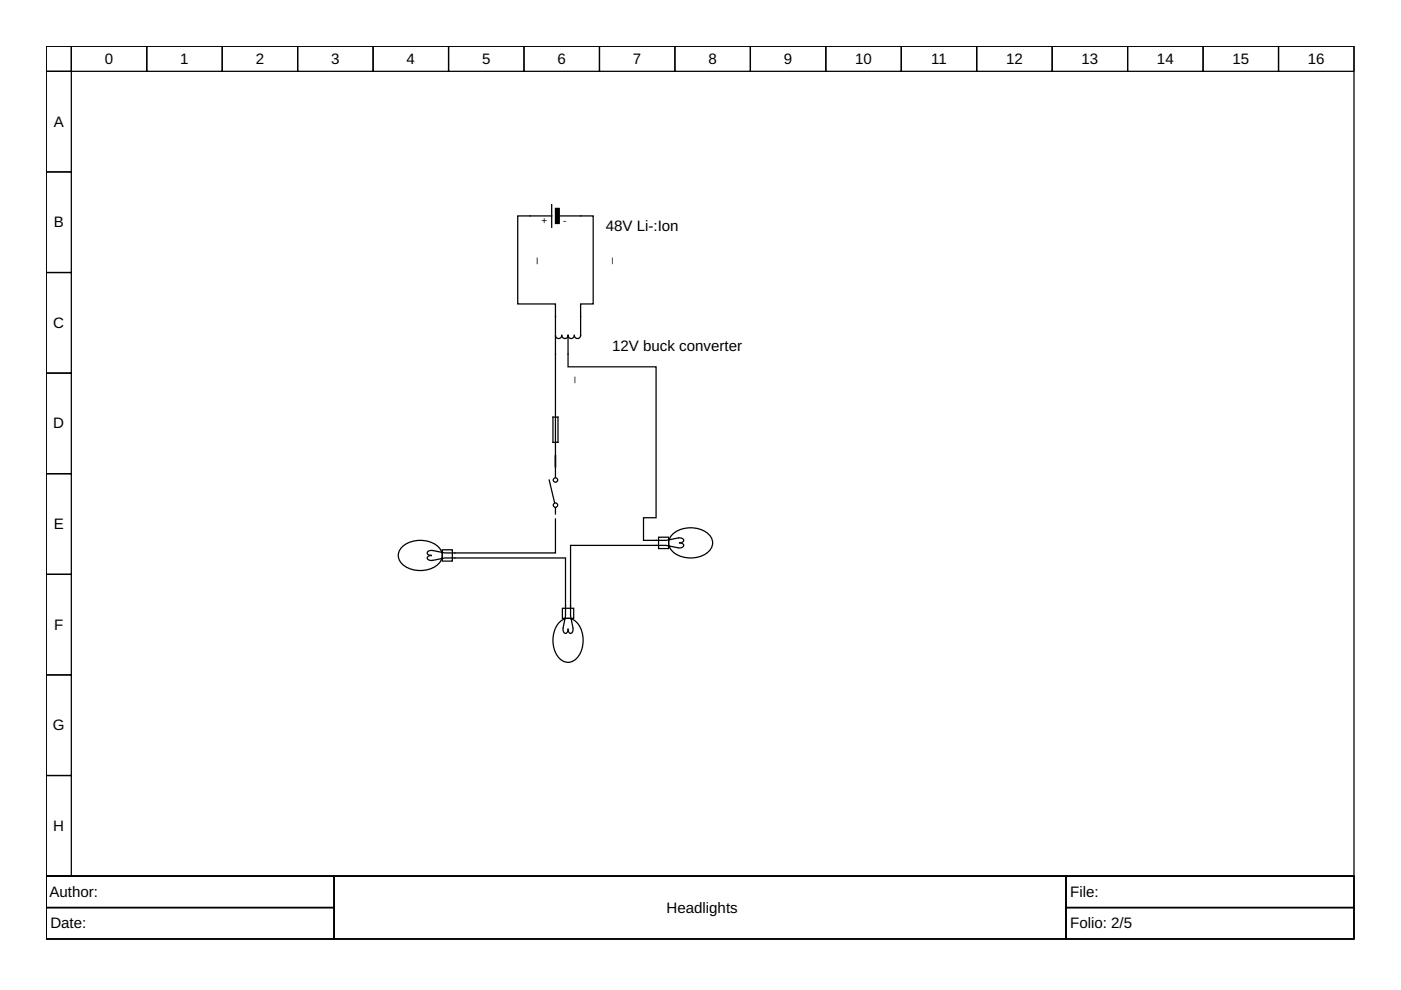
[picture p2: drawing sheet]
<svg xmlns="http://www.w3.org/2000/svg" width="297mm" height="210mm" viewBox="0 0 297 210" stroke-linecap="round" stroke-linejoin="round" font-family="sans-serif">
<g fill="none" stroke="#000" stroke-width=".27">
<path d="M9.8 9.8h277.3v176h-277.3zM9.8 9.8h5.3v5.3h-5.3zM9.8 15.1h5.3v21.4h-5.3zM15.1 9.8h16v5.3h-16zM31.1 9.8h16v5.3h-16zM47.1 9.8h16v5.3h-16zM63.1 9.8h16v5.3h-16zM79.1 9.8h16v5.3h-16zM95.1 9.8h16v5.3h-16zM111.1 9.8h16v5.3h-16zM127.1 9.8h16v5.3h-16zM143.1 9.8h16v5.3h-16z"/>
<path d="M159.1 9.8h16v5.3h-16zM175.1 9.8h16v5.3h-16zM191.1 9.8h16v5.3h-16zM207.1 9.8h16v5.3h-16zM223.1 9.8h16v5.3h-16zM239.1 9.8h16v5.3h-16zM255.1 9.8h16v5.3h-16zM271.1 9.8h16v5.3h-16zM9.8 36.5h5.3v21.3h-5.3zM9.8 57.8h5.3v21.3h-5.3zM117 45.8h-7.2v18.6h8v6.4M117 43.4v4.8"/>
<path d="M118.6 45.8h7.2v18.6h-2.7v6.7a.67 .67 0 0 1-.7 .7 .67 .67 0 0 1-.6-.7 .67 .67 0 0 1-.7 .7 .67 .67 0 0 1-.7-.7M9.8 79.1h5.3v21.3h-5.3zM120.4 71.1a.67 .67 0 0 1-.6 .7 .67 .67 0 0 1-.7-.7 .67 .67 0 0 1-.7 .7 .67 .67 0 0 1-.6-.7v14.4M120.4 71.1v6.7h18.7v32h-2.7v4.8h4.8l2.6-.5M117.2 88.4h1.1v5.4h-1.1zM117.8 85.8v10.6M117.8 99.1v2M117.8 96.7v2.4v-2.7v2.4M9.8 100.4h5.3v21.4h-5.3zM85.2 116a5.8 5.8 0 0 1 8.2 .5 2.68 2.68 0 0 1-1.7 3.9 5.8 5.8 0 0 1-6.9-1.4 2.36 2.36 0 0 1 .4-3zM91.6 116.7h-.1a.65 .65 0 0 0-.9 .7l.9 .4a.65 .65 0 0 0-.9 .7l.5 .3h.5M91.8 118.8l2.5-.5h25.6v12.3l-.5 2.5"/>
<path d="M93.8 116.6h2.1v2.4h-2.1zM116.4 101.8l1.2 4.8M117.8 107.6v1.4M117.8 110v7.2h-23.5l-2.5-.5M139.6 113.9h2.2v2.4h-2.2zM142.6 113.3a5.8 5.8 0 0 1 8.1 .6 2.68 2.68 0 0 1-1.7 3.9 5.8 5.8 0 0 1-6.9-1.5 2.36 2.36 0 0 1 .5-3zM143.8 116.1l-2.6-.5h-20.2v15l.5 2.5M143.9 114h.2a.65 .65 0 0 1 .8 .8l-.8 .3a.65 .65 0 0 1 .8 .7l-.5 .3-.5 .1M9.8 121.8h5.3v21.3h-5.3zM118.6 131.9a2.65 2.65 0 0 1 4.5 1.3 5.8 5.8 0 0 1-1.4 6.9 2.68 2.68 0 0 1-3.9-1.7 6.1 6.1 0 0 1 .8-6.5zM119.2 129h2.4v2.1h-2.4zM121.5 133.2v.2a.65 .65 0 0 1-.7 .8l-.4-.8a.65 .65 0 0 1-.7 .8l-.3-.4v-.6"/>
<path d="M9.8 143.1h5.3v21.3h-5.3zM9.8 164.4h5.3v21.4h-5.3zM9.8 185.8h277.3v13.3h-277.3zM9.8 185.8h61v6.6h-61zM9.8 192.4h61v6.7h-61zM70.8 185.8h155.2v13.3h-155.2zM226 185.8h61.1v6.6h-61.1zM226 192.4h61.1v6.7h-61.1z"/>
<circle cx="117.8" cy="101.8" r=".47"/>
<circle cx="117.8" cy="107.1" r=".47"/>
</g>
<path d="M117.8 44.2h.8v3.2h-.8z" fill-rule="evenodd" fill="#000" stroke="#000" stroke-width=".27"/>
<g font-size="3.2">
<text x="22.2" y="13.5">0</text>
<text x="38.2" y="13.5">1</text>
<text x="54.2" y="13.5">2</text>
<text x="70.2" y="13.5">3</text>
<text x="86.2" y="13.5">4</text>
<text x="102.2" y="13.5">5</text>
<text x="118.2" y="13.5">6</text>
<text x="134.2" y="13.5">7</text>
<text x="150.2" y="13.5">8</text>
<text x="166.2" y="13.5">9</text>
<text x="181.3" y="13.5">10</text>
<text x="197.4" y="13.5">11</text>
<text x="213.3" y="13.5">12</text>
<text x="229.3" y="13.5">13</text>
<text x="245.3" y="13.5">14</text>
<text x="261.3" y="13.5">15</text>
<text x="277.3" y="13.5">16</text>
<text x="11.4" y="26.9">A</text>
<text x="11.4" y="48.2">B</text>
<text x="128.4" y="49">48V Li-:Ion</text>
<text x="11.3" y="69.5">C</text>
<text x="129.8" y="74.3">12V buck converter</text>
<text x="11.3" y="90.8">D</text>
<text x="11.4" y="112.2">E</text>
<text x="11.5" y="133.5">F</text>
<text x="11.2" y="154.8">G</text>
<text x="11.3" y="176.2">H</text>
<text x="10.5" y="190.2">Author:</text>
<text x="226.9" y="190.2">File:</text>
<text x="10.7" y="196.8">Date:</text>
<text x="141.3" y="193.5">Headlights</text>
<text x="226.9" y="196.8">Folio: 2/5</text>
</g>
<g font-size="2.4">
<text x="113.5" y="55.9" transform="rotate(-90 113.5 55.9)">_</text>
<text x="129.5" y="55.9" transform="rotate(-90 129.5 55.9)">_</text>
<text x="121.5" y="81.1" transform="rotate(-90 121.5 81.1)">_</text>
</g>
<g font-size="2.1">
<text x="114.8" y="47.6">+</text>
<text x="119.4" y="47.6">-</text>
</g>
</svg>
